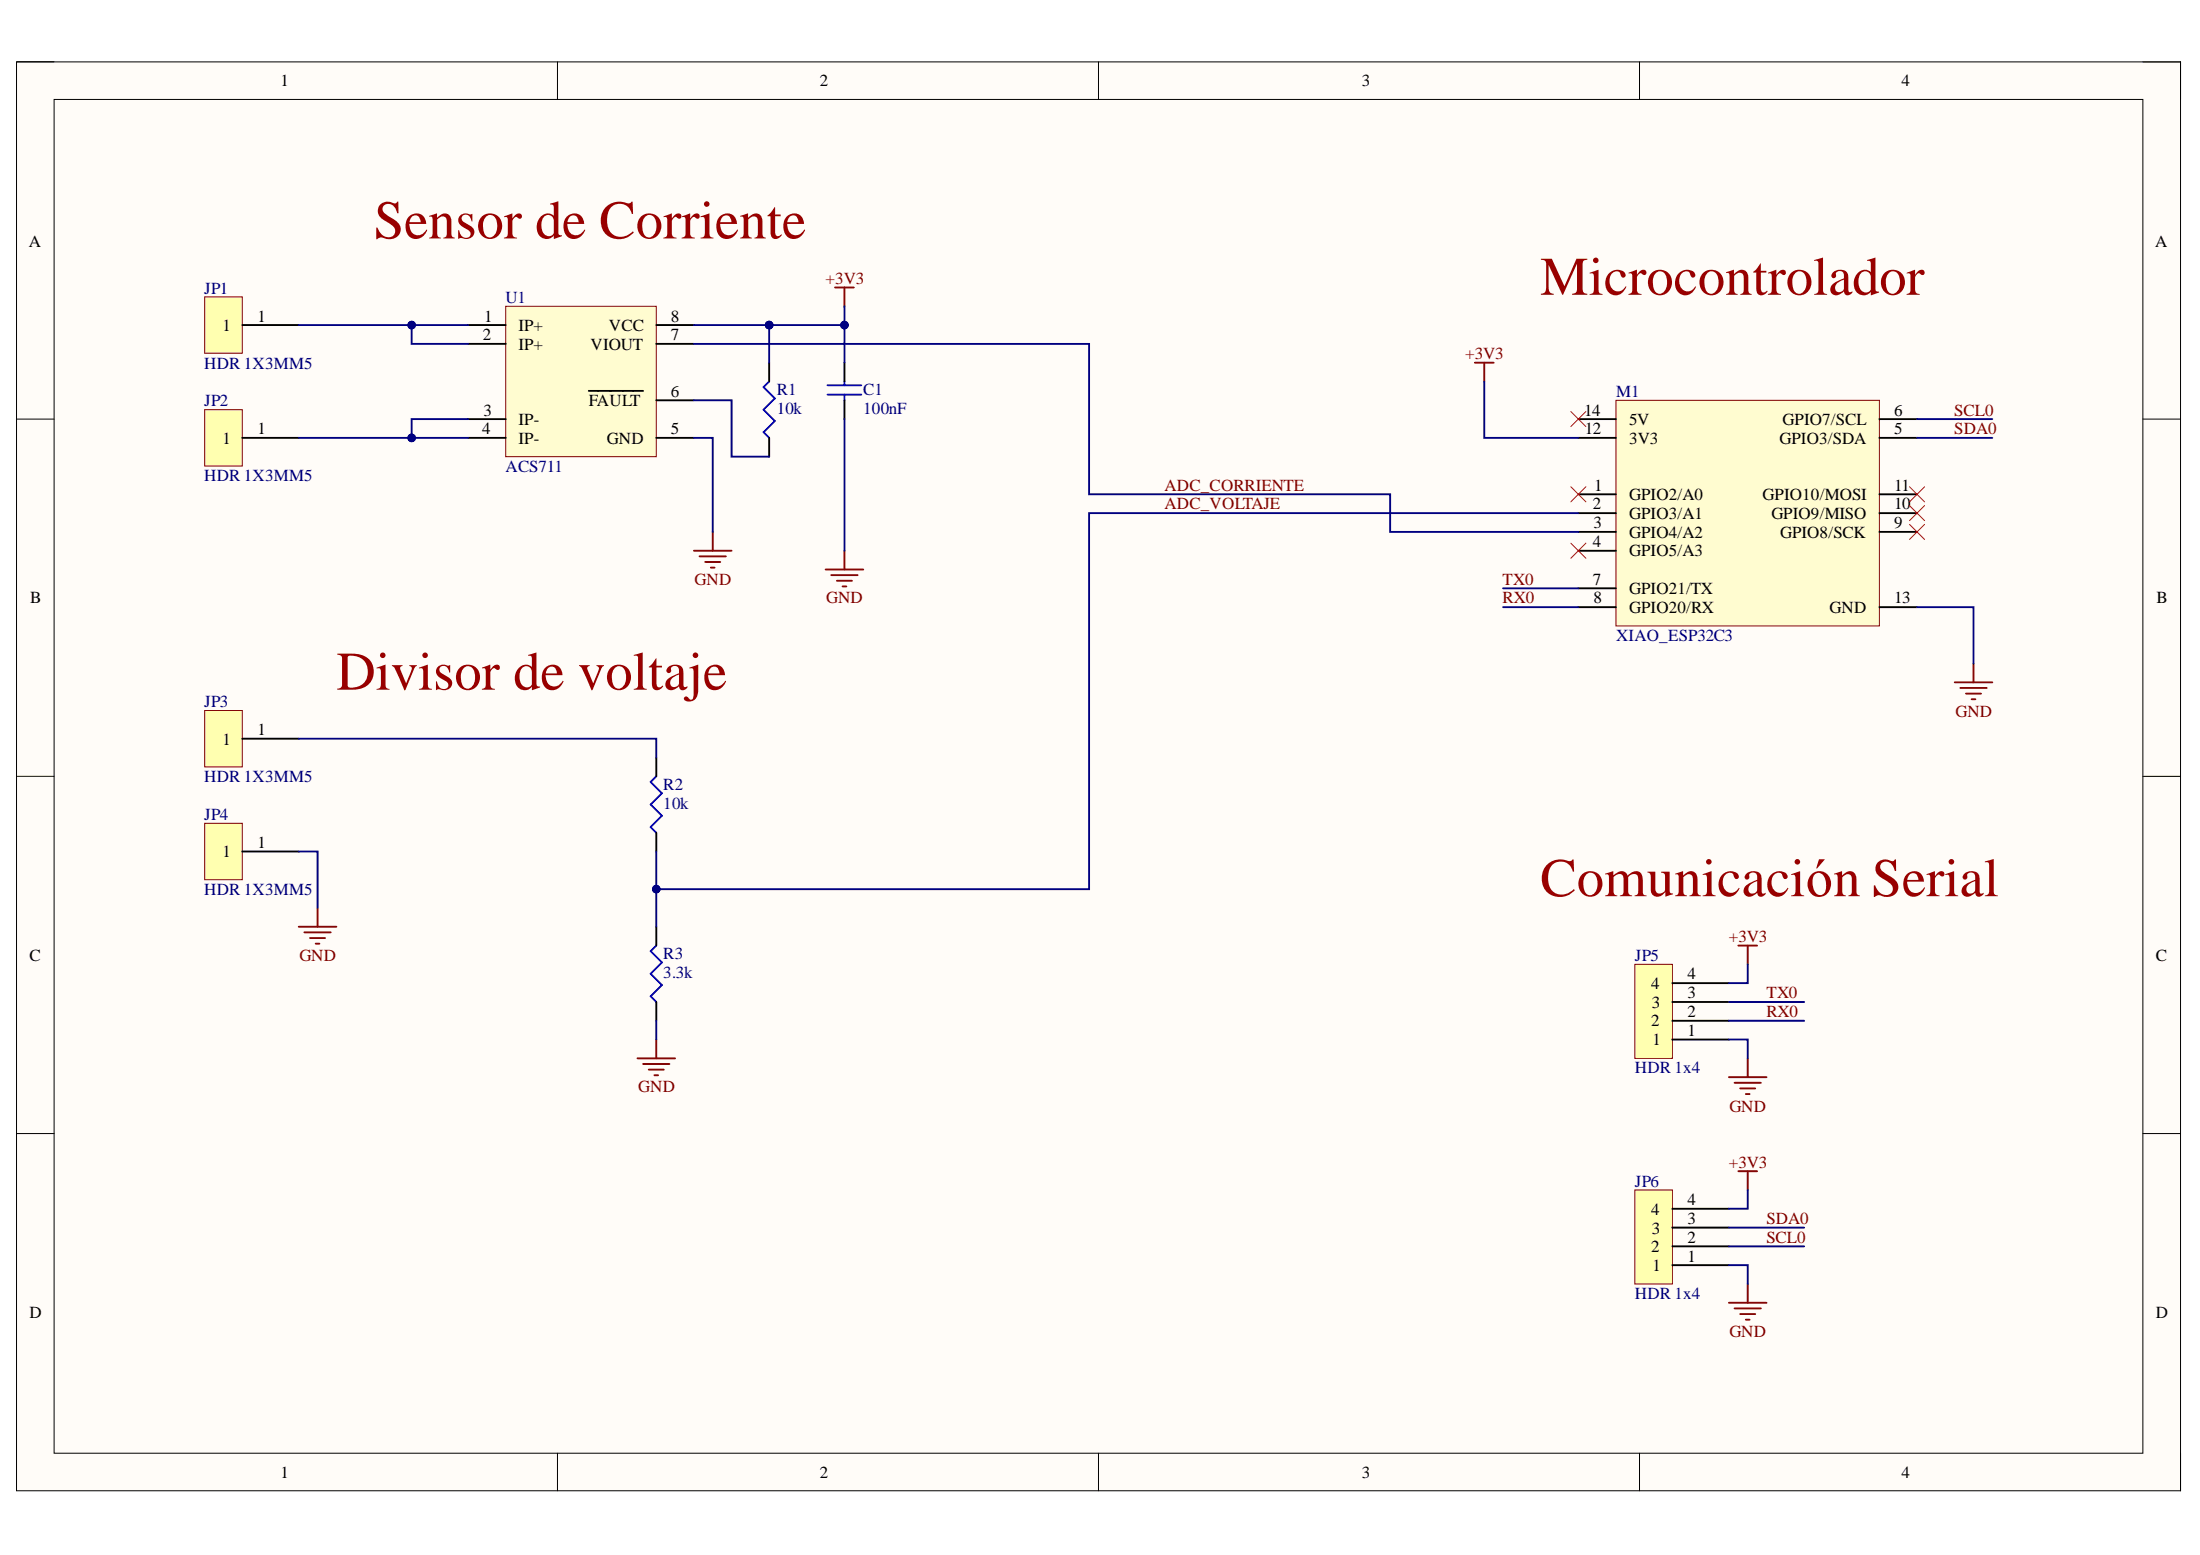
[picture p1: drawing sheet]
# Altium project DataLogger_XIAO.PrjPcb
1 sheet, 12 parts. Net scope: global (net labels, ports and power ports of the same name join across sheets).
Board file: DataLogger_XIAO.PcbDoc

## Sheet DataLogger_XIAO.SchDoc
size A4; SheetNumber: 1; SheetTotal: 1

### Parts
C1  100nF  [c0603]
JP1  HDR 1X3MM5  [TERMINAL 1X3.55]
JP2  HDR 1X3MM5  [TERMINAL 1X3.55]
JP3  HDR 1X3MM5  [TERMINAL 1X3.55]
JP4  HDR 1X3MM5  [TERMINAL 1X3.55]
JP5  HDR 1x4  [Hdr_1x4_2.54MM]
JP6  HDR 1x4  [Hdr_1x4_2.54MM]
M1  XIAO_ESP32C3  [MODULE_XIAO_ESP32C3]
R1  10k  [R0603]
R2  10k  [R0603]
R3  3.3k  [R0603]
U1  ACS711  [SOIC-8N-ACS711]

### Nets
+3V3: C1.1 JP5.4 JP6.4 M1.12(3V3) R1.2 U1.8(VCC)
GND: C1.2 JP4.1 JP5.1 JP6.1 M1.13(GND) R3.1 U1.5(GND)
ADC_CORRIENTE: M1.3(GPIO4/A2) U1.7(VIOUT)
ADC_VOLTAJE: M1.2(GPIO3/A1) R2.1 R3.2
RX0: JP5.2 M1.8(GPIO20/RX)
SCL0: JP6.2 M1.6(GPIO7/SCL)
SDA0: JP6.3 M1.5(GPIO3/SDA)
TX0: JP5.3 M1.7(GPIO21/TX)
NetJP1_1: JP1.1 U1.1(IP+) U1.2(IP+)
NetJP2_1: JP2.1 U1.3(IP-) U1.4(IP-)
NetJP3_1: JP3.1 R2.2
NetR1_1: R1.1 U1.6(~{FAULT})

Not connected (* = marked no-connect by the designer): M1 1(GPIO2/A0)* 4(GPIO5/A3)* 9(GPIO8/SCK)* 10(GPIO9/MISO)* 11(GPIO10/MOSI)* 14(5V)*

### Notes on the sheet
- Sensor de Corriente
- Microcontrolador
- Divisor de voltaje
- Comunicación Serial
